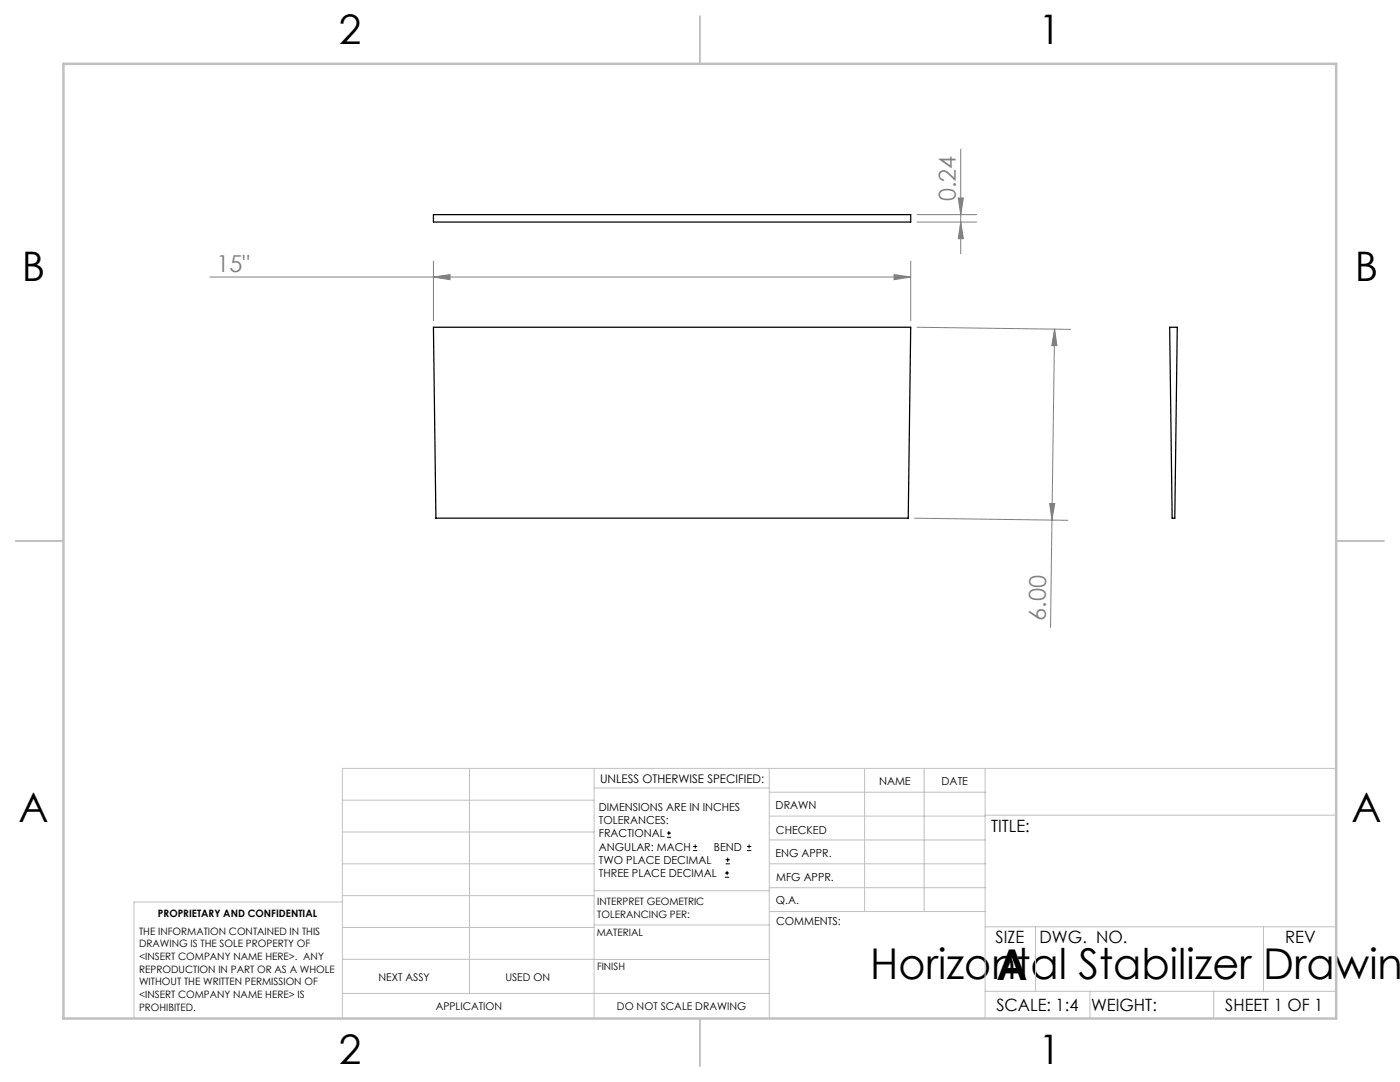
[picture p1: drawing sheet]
<svg xmlns="http://www.w3.org/2000/svg" width="279mm" height="216mm" viewBox="0 0 279 216" stroke-linecap="round" stroke-linejoin="round" font-family="sans-serif">
<g fill="none" stroke="#000" stroke-width=".2">
<path d="M133.1 167.1h.8M133.1 166.2h.8M133.5 165.8v.9M138.3 169.7h.8M138.3 168.9h.8M138.7 168.5v.8M144.7 175h.8M144.7 174.2h.8M144.8 172.4h.9M144.8 171.6h.9M145.1 173.8v.8M145.2 171.1v.9"/>
<path d="M149.1 169.7h.8M149.1 168.9h.8M149.5 168.5v.8"/>
</g>
<g fill="none" stroke="#808080" stroke-width=".2">
<path d="M191.2 39.5h1.1l-.6 3.3zM191.7 29.8v20.9M41.9 55.3h139.9M86.5 55.3l3.3-.5v1zM86.5 52.1v11.9M178.4 54.8l3.4 .5-3.4 .5zM181.8 52.1v11.9M183 42.8h11.9M183 44.3h11.9M191.7 44.3l.6 3.3h-1.1zM183 65.3l30.6 .4M210.5 65.7l.4 3.3h-1z"/>
<path d="M210.5 65.7l-.8 59.5M182.5 103.4l30.6 .4M209.5 100.5h1l-.6 3.3z"/>
</g>
<g fill="none" stroke="#c0c0c0" stroke-width=".2">
<path d="M68.3 159.7h50.3M93.7 153.3v44.9M118.6 153.3v49.9M118.6 157.2h34.9M153.5 153.3v49.9M153.5 158.1h43.1M172.5 153.3v28.6M184.4 153.3v28.6M196.6 153.3v49.9M266.7 153.3h-198.4v49.9M68.3 178.7h50.3M68.3 172.4h50.3"/>
<path d="M68.3 166h50.3M68.3 180h-41.6v23.2M118.6 177.7h35M153.5 167.6h43.1M153.5 162.8h43.1M153.5 172.4h43.1M153.5 177.1h43.1M196.6 162.7h70.1M68.3 198.2h85.2M68.3 191.4l85.2 .1M68.3 185.1h50.3M118.6 184.6h35"/>
<path d="M153.6 181.9h43M196.6 197.8h70.1M196.6 184.9h70.1M206.7 184.9v12.9M217.5 197.8v5.4M242.2 197.8v5.4M252.2 184.9v12.9"/>
</g>
<path d="M139.7 3.2v9.5M3.1 107.9h9.6M266.7 107.9h9.5M139.7 203.2v9.6" fill="none" stroke="#c0c0c0" stroke-width=".25"/>
<path d="M12.7 12.7h254v190.5h-254z" fill="none" stroke="#c0c0c0" stroke-width=".5"/>
<g fill="#808080">
<path d="M178.4 54.8l3.4 .5-3.4 .5zM86.5 55.3l3.3-.5v1z"/>
<path d="M209.5 100.5h1l-.6 3.3zM210.5 65.7l.4 3.3h-1z"/>
<path d="M191.2 39.5h1.1l-.6 3.3zM191.7 44.3l.6 3.3h-1.1z"/>
</g>
<path d="M86.5 42.8h95.3v1.5h-95.3zM86.5 65.3h95.3l-.5 38.1h-94.3zM233.4 65.3h1.5l-.4 38.1h-.6z" fill="none" stroke="#000" stroke-width=".25"/>
<g font-size="8.5">
<text x="173.7" y="195.4">Horizontal Stabilizer Drawing</text>
<text x="198.9" y="195.5">A</text>
</g>
<g font-size="8.1">
<text x="67.6" y="8.9">2</text>
<text x="207.3" y="8.9">1</text>
<text x="4.4" y="56.2">B</text>
<text x="270.4" y="56.2">B</text>
<text x="3.7" y="164.1">A</text>
<text x="269.7" y="164.1">A</text>
<text x="67.6" y="212.4">2</text>
<text x="207.3" y="212.4">1</text>
</g>
<g font-size="4.7" fill="#808080">
<text x="190.8" y="40.1" transform="rotate(-90 190.8 40.1)">0.24</text>
<text x="43.2" y="54.3">15&quot;</text>
<text x="208.7" y="123.9" transform="rotate(-89 208.7 123.9)">6.00</text>
</g>
<g font-size="3.4">
<text x="197.8" y="166">TITLE:</text>
<text x="198.7" y="188.1">SIZE</text>
<text x="207.5" y="188.1">DWG. NO.</text>
<text x="256.5" y="188.2">REV</text>
<text x="198.8" y="201.7">SCALE: 1:4</text>
<text x="217.7" y="201.8">WEIGHT:</text>
<text x="244.5" y="201.7">SHEET 1 OF 1</text>
</g>
<text font-size="2.4" x="119.8" y="156.2">UNLESS OTHERWISE SPECIFIED:</text>
<g font-size="2.2">
<text x="119.5" y="161.8">DIMENSIONS ARE IN INCHES</text>
<text x="154.8" y="161.4">DRAWN</text>
<text x="175.4" y="156.6">NAME</text>
<text x="187.9" y="156.7">DATE</text>
<text x="119.5" y="164.4">TOLERANCES:</text>
<text x="119.5" y="167.1">FRACTIONAL</text>
<text x="154.9" y="166.3">CHECKED</text>
<text x="119.5" y="169.7">ANGULAR: MACH</text>
<text x="119.5" y="172.4">TWO PLACE DECIMAL</text>
<text x="142.5" y="169.7">BEND</text>
<text x="154.8" y="171">ENG APPR.</text>
<text x="119.5" y="175">THREE PLACE DECIMAL</text>
<text x="154.9" y="175.7">MFG APPR.</text>
<text x="154.9" y="180.4">Q.A.</text>
<text x="154.9" y="184.6">COMMENTS:</text>
</g>
<g font-size="2.1">
<text x="75.5" y="195.7">NEXT ASSY</text>
<text x="100.9" y="195.7">USED ON</text>
<text x="86.9" y="201.5">APPLICATION</text>
<text x="123.1" y="201.6">DO NOT SCALE DRAWING</text>
</g>
<g font-size="2">
<text x="31.5" y="182.9">PROPRIETARY AND CONFIDENTIAL</text>
<text x="119.2" y="180.6">INTERPRET GEOMETRIC</text>
<text x="119.2" y="183.1">TOLERANCING PER:</text>
<text x="27.8" y="186.5">THE INFORMATION CONTAINED IN THIS</text>
<text x="27.8" y="189">DRAWING IS THE SOLE PROPERTY OF</text>
<text x="27.8" y="191.6">&lt;INSERT COMPANY NAME HERE&gt;. ANY</text>
<text x="119.1" y="186.7">MATERIAL</text>
<text x="27.8" y="194.1">REPRODUCTION IN PART OR AS A WHOLE</text>
<text x="27.8" y="196.6">WITHOUT THE WRITTEN PERMISSION OF</text>
<text x="119.1" y="193.5">FINISH</text>
<text x="27.8" y="199.1">&lt;INSERT COMPANY NAME HERE&gt; IS</text>
<text x="27.8" y="201.7">PROHIBITED.</text>
</g>
</svg>
